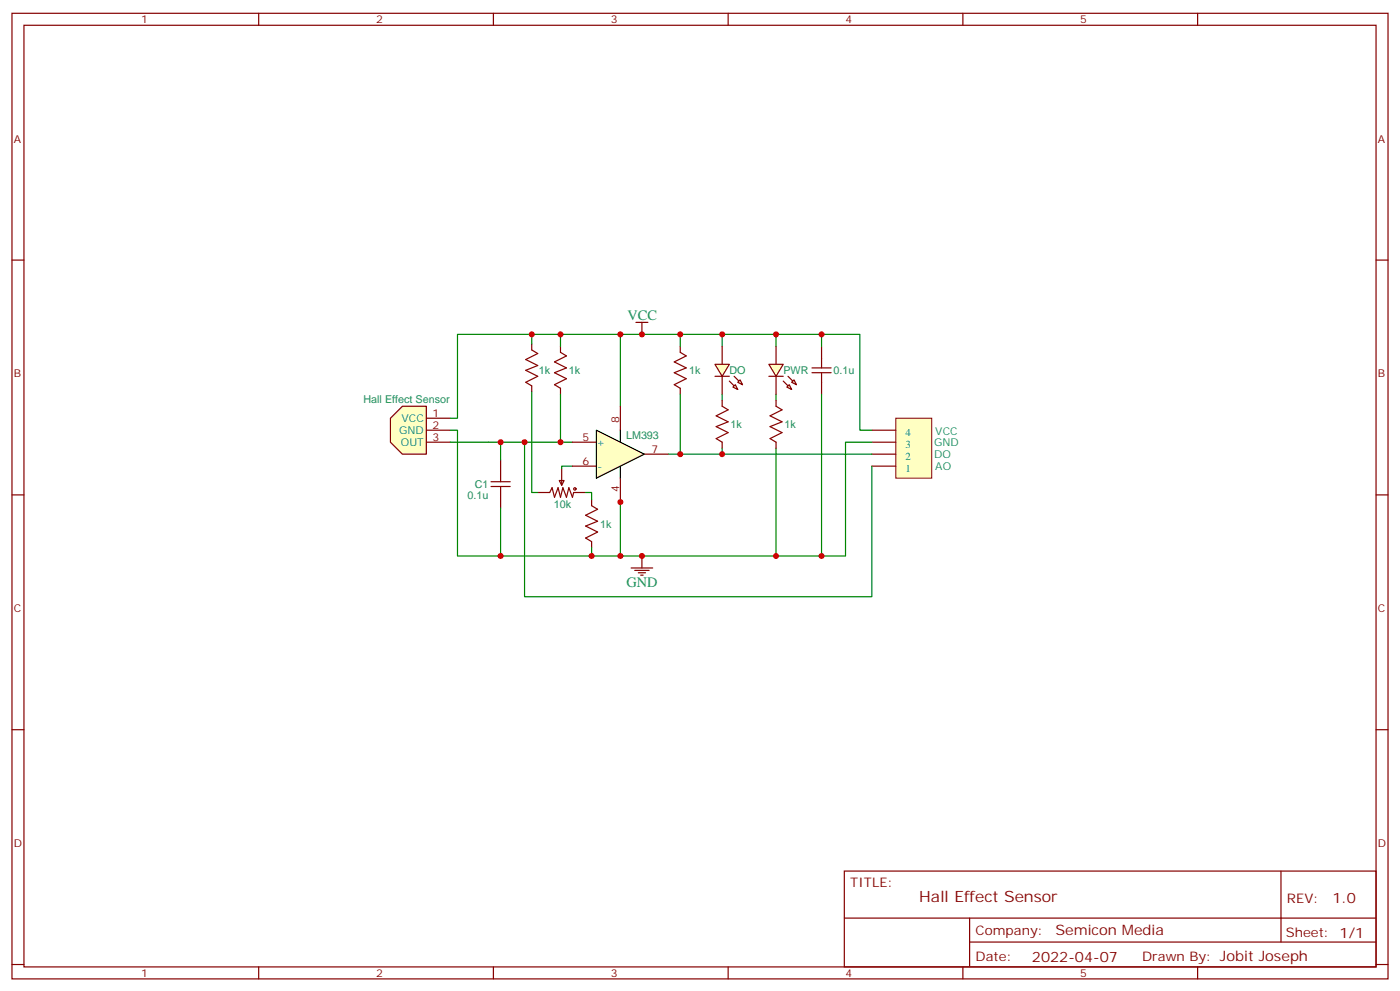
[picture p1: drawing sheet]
<svg xmlns="http://www.w3.org/2000/svg" width="412mm" height="292mm" viewBox="0 0 412 292" stroke-linecap="round" stroke-linejoin="round" font-family="sans-serif">
<g fill="none" stroke="#850000" stroke-width=".35">
<path d="M3.5 3.9h405.4v284.4h-405.4zM7.1 7.4h398.2v277.3h-398.2zM76.2 3.9v3.5M145.3 3.9v3.5M214.5 3.9v3.5M283.6 3.9v3.5M352.8 3.9v3.5M3.5 76.6h3.6M405.3 76.6h3.6M165.1 102v1.8l1.8 1-3.6 1.8 3.6 1.7-3.6 1.4 3.6 1.8-3.6 1.8 1.8 1v1.8M200.4 102v1.8l1.7 1-3.5 1.8 3.5 1.7-3.5 1.4 3.5 1.8-3.5 1.8 1.8 1v1.8M239.2 109.7h5.6"/>
<path d="M239.2 108.3h5.6M242 102v6.3M242 109.7v6.4M147.5 135.5v6.4M3.5 145.7h3.6M144.6 143.3h5.7M144.6 141.9h5.7M147.5 143.3v6.3M405.3 145.7h3.6M3.5 214.9h3.6M405.3 214.9h3.6M248.7 256.5h156.6v28.2h-156.6z"/>
<path d="M377.3 256.5v20.9M248.7 270.4h156.5M285.6 277.4h119.6M285.6 270.4v14.1M3.5 284h3.6M76.2 284.7v3.6M145.3 284.7v3.6M214.5 284.7v3.6M283.6 284.7v3.6M352.8 284.7v3.6M405.3 284h3.6"/>
</g>
<path d="M115 123.2l3.5-3.6h7.1v14.1h-7.1l-3.5-3.5z" fill="#ffffc2" stroke="#850000" stroke-width=".35"/>
<g fill="none" stroke="#850000" stroke-width=".35">
<path d="M125.6 130.2h7M125.6 126.7h7M125.6 123.2h7M165.5 138v4.9M158.4 145h3.5l.7-1.4 .7 2.8 1.1-2.8 .7 2.8 .7-2.8 1.1 2.8 .7-2.8 1 2.8 .4-1.4h3.5M164.7 141.5h1.5l-.7 1.4z"/>
<circle cx="169.3" cy="144" r=".35"/>
</g>
<g fill="none" stroke="#008500" stroke-width=".35">
<path d="M165.1 98.5v3.5M182.7 98.5v21.1M200.4 98.5v3.5M212.7 98.5v3.5M165.1 116.1v14.1M200.4 116.1v17.6h-3.6M212.7 116.1v1.8M228.6 102v-3.5h-93.8v24.7h-2.2M228.6 116.1v1.8M132.6 126.7h2.2v37h93.8v-31.7M132.6 130.2h36M147.5 130.2v5.3"/>
<path d="M168.6 137.3h-3.1v.7M212.7 132v1.7h-12.3"/>
</g>
<path d="M263.9 123.2h10.6v17.6h-10.6z" fill="#ffffc2" stroke="#850000" stroke-width=".29"/>
<g fill="none" stroke="#850000" stroke-width=".35">
<path d="M187.3 94.9h3.6M189.1 94.9v3.6M212.7 117.9v1.7l1.8 1.1-3.5 1.7 3.5 1.8-3.5 1.4 3.5 1.8-3.5 1.8 1.7 1v1.8M228.6 117.9v1.7l1.8 1.1-3.6 1.7 3.6 1.8-3.6 1.4 3.6 1.8-3.6 1.8 1.8 1v1.8M228.6 102v5.3M228.6 110.8v5.3M256.8 137.3h7.1M256.8 133.7h7.1M256.8 130.2h7.1M256.8 126.7h7.1M185.9 167.3h6.4M187 168h4.2"/>
<path d="M188 168.7h2.1M188.7 169.4h.7M189.1 163.7v3.6"/>
</g>
<path d="M228.6 98.5h24.7v28.2h3.5M242 98.5v3.5M242 116.1v47.6h-13.4M154.5 130.2v45.5h102.3v-38.4M212.7 133.7h44.1" fill="none" stroke="#008500" stroke-width=".35"/>
<path d="M226.5 107.3h4.2l-2.1 3.5z" fill="#ffffc2" stroke="#850000" stroke-width=".35"/>
<path d="M230.7 112.2l2.5 2.5M232.1 110.8l2.5 2.5" fill="none" stroke="#850000" stroke-width=".35"/>
<g fill="#ffffc2" stroke="#850000" stroke-width=".35">
<path d="M231.8 114l.7-.7 .7 1.4z"/>
<path d="M233.2 112.6l.7-.7 .7 1.4z"/>
</g>
<path d="M182.7 119.6v7.1M226.5 110.8h4.2M168.6 137.3h7.1M168.6 130.2h7.1M189.8 133.7h7M182.7 140.8v7" fill="none" stroke="#850000" stroke-width=".35"/>
<path d="M177.1 137.3h2.1M177.1 130.2h2.1M178.2 136.2v2.1M182.7 126.7v3.5M182.7 137.3v3.5" fill="none" stroke="#000" stroke-width=".35"/>
<path d="M175.7 126.7l14.1 7-14.1 7.1z" fill="#ffffc2" stroke="#000" stroke-width=".35"/>
<path d="M156.6 101.3v1.7l1.8 1.1-3.5 1.8 3.5 1.7-3.5 1.4 3.5 1.8-3.5 1.8 1.7 1v1.8M212.7 102v5.3M212.7 110.8v5.3M174.3 147.1v1.8l1.7 1.1-3.5 1.7 3.5 1.8-3.5 1.4 3.5 1.8-3.5 1.7 1.8 1.1v1.8" fill="none" stroke="#850000" stroke-width=".35"/>
<path d="M156.6 98.5v2.8M156.6 115.4v29.6h1.8M256.8 130.2h-7.7v33.5h-7.1M147.5 149.6v14.1M172.5 145h1.8v2.1M182.7 147.5v16.2M174.3 161.3v2.4" fill="none" stroke="#008500" stroke-width=".35"/>
<path d="M210.6 107.3h4.2l-2.1 3.5z" fill="#ffffc2" stroke="#850000" stroke-width=".35"/>
<path d="M214.8 112.2l2.5 2.5M216.3 110.8l2.4 2.5" fill="none" stroke="#850000" stroke-width=".35"/>
<g fill="#ffffc2" stroke="#850000" stroke-width=".35">
<path d="M215.9 114l.7-.7 .7 1.4z"/>
<path d="M217.3 112.6l.7-.7 .7 1.4z"/>
</g>
<path d="M210.6 110.8h4.2" fill="none" stroke="#850000" stroke-width=".35"/>
<g fill="#c00">
<circle cx="165.1" cy="98.5" r=".88"/>
<circle cx="165.1" cy="130.2" r=".88"/>
<circle cx="200.4" cy="98.5" r=".88"/>
<circle cx="182.7" cy="98.5" r=".88"/>
<circle cx="212.7" cy="98.5" r=".88"/>
<circle cx="200.4" cy="133.7" r=".88"/>
<circle cx="147.5" cy="130.2" r=".88"/>
<circle cx="228.6" cy="98.5" r=".88"/>
<circle cx="212.7" cy="133.7" r=".88"/>
<circle cx="154.5" cy="130.2" r=".88"/>
<circle cx="189.1" cy="98.5" r=".88"/>
<circle cx="242" cy="98.5" r=".88"/>
<circle cx="156.6" cy="98.5" r=".88"/>
<circle cx="174.3" cy="163.7" r=".88"/>
<circle cx="182.7" cy="163.7" r=".88"/>
<circle cx="182.7" cy="147.8" r=".88"/>
<circle cx="147.5" cy="163.7" r=".88"/>
<circle cx="189.1" cy="163.7" r=".88"/>
<circle cx="228.6" cy="163.7" r=".88"/>
<circle cx="242" cy="163.7" r=".88"/>
</g>
<text font-size="4.6" fill="#840000" x="270.8" y="265.5">Hall Effect Sensor</text>
<g font-size="4.2" fill="#008484">
<text x="184.9" y="94.2">VCC</text>
<text x="184.5" y="172.9">GND</text>
</g>
<g font-size="4.2" fill="#840000">
<text x="392.5" y="265.8">1.0</text>
<text x="310.9" y="275.3">Semicon Media</text>
<text x="304" y="283.1">2022-04-07</text>
</g>
<g font-size="3.9" fill="#840000">
<text x="250.5" y="261.1">TITLE:</text>
<text x="379.1" y="265.8">REV:</text>
<text x="287.4" y="275.3">Company:</text>
<text x="378.7" y="275.9">Sheet: 1/1</text>
<text x="287.4" y="283">Date:</text>
<text x="336.4" y="283.1">Drawn By: Jobit Joseph</text>
</g>
<g font-size="3.2" fill="#840000">
<text x="41.6" y="6.9">1</text>
<text x="110.8" y="6.9">2</text>
<text x="179.9" y="6.9">3</text>
<text x="249.1" y="6.9">4</text>
<text x="318.2" y="6.9">5</text>
<text x="4.1" y="42">A</text>
<text x="405.9" y="42">A</text>
<text x="4.1" y="111.2">B</text>
<text x="405.9" y="111.2">B</text>
<text x="127.4" y="122.8">1</text>
<text x="182.4" y="124.6" transform="rotate(-90 182.4 124.6)">8</text>
<text x="127.4" y="129.9">3</text>
<text x="127.4" y="126.3">2</text>
<text x="171.6" y="129.9">5</text>
<text x="171.6" y="136.9">6</text>
<text x="191.9" y="133.4">7</text>
<text x="182.4" y="144.9" transform="rotate(-90 182.4 144.9)">4</text>
<text x="4.1" y="180.3">C</text>
<text x="405.9" y="180.3">C</text>
<text x="4.1" y="249.4">D</text>
<text x="405.9" y="249.4">D</text>
<text x="41.6" y="287.7">1</text>
<text x="110.8" y="287.7">2</text>
<text x="179.9" y="287.7">3</text>
<text x="249.1" y="287.7">4</text>
<text x="318.2" y="287.7">5</text>
</g>
<g font-size="3.2" fill="#008484">
<text x="158.7" y="110.2">1k</text>
<text x="167.6" y="110.2">1k</text>
<text x="203" y="110.2">1k</text>
<text x="214.8" y="110.2">DO</text>
<text x="230.8" y="110.2">PWR</text>
<text x="245.5" y="110.2">0.1u</text>
<text x="107.1" y="118.6">Hall Effect Sensor</text>
<text x="118.3" y="124.2">VCC</text>
<text x="117.6" y="127.7">GND</text>
<text x="118.1" y="131.3">OUT</text>
<text x="184.4" y="129.2">LM393</text>
<text x="215.2" y="126.1">1k</text>
<text x="231.1" y="126.1">1k</text>
<text x="266.7" y="131.8">3</text>
<text x="266.7" y="128.3">4</text>
<text x="275.2" y="131.3">GND</text>
<text x="275.5" y="128.1">VCC</text>
<text x="266.7" y="135.3">2</text>
<text x="275.2" y="134.8">DO</text>
<text x="139.9" y="143.8">C1</text>
<text x="266.7" y="138.9">1</text>
<text x="275.5" y="138.3">AO</text>
<text x="137.8" y="146.8">0.1u</text>
<text x="163.1" y="149.7">10k</text>
<text x="176.8" y="155.3">1k</text>
</g>
<g font-size="3.2" fill="#00f">
<text x="175.7" y="131.3">+</text>
<text x="176" y="138.3">-</text>
</g>
</svg>
